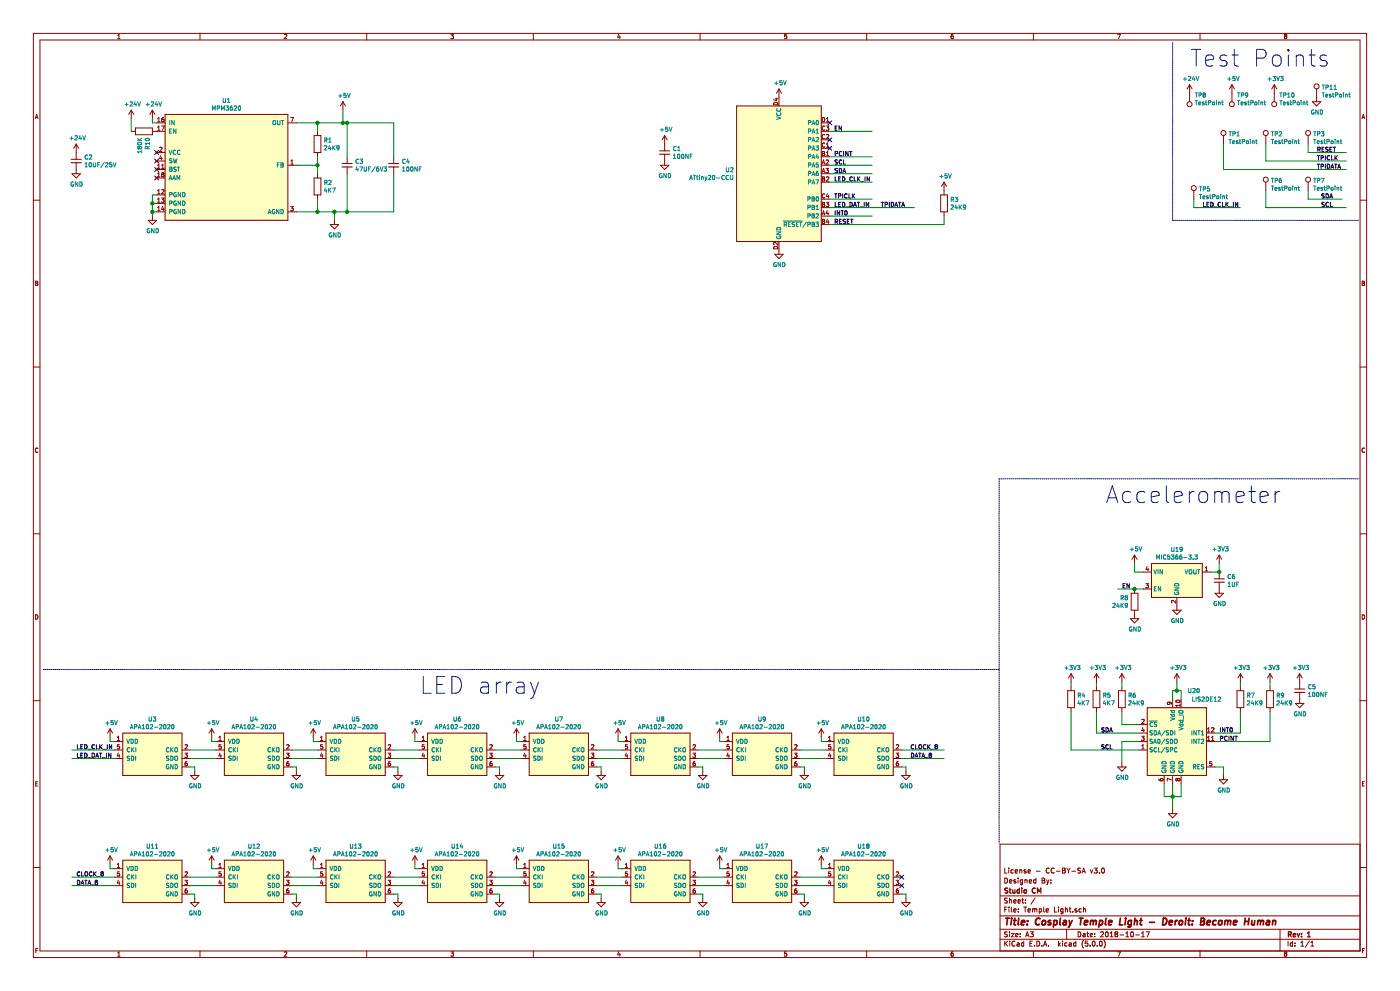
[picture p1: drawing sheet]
EESchema Schematic File Version 4
LIBS:Temple Light-cache
EELAYER 26 0
EELAYER END
$Descr A3 16535 11693
encoding utf-8
Sheet 1 1
Title "Cosplay Temple Light - Deroit: Become Human"
Date "2018-10-17"
Rev "1"
Comp "Studio CM"
Comment1 "Designed By:"
Comment2 "License - CC-BY-SA v3.0"
Comment3 ""
Comment4 ""
$EndDescr
$Comp
L LED-Custom:APA102-2020 U3
U 1 1
P 1150 8600
F 0 "U3" H 1800 8715 50  0000 C CNN
F 1 "APA102-2020" H 1800 8624 50  0000 C CNN
F 2 "APA102:APA102-2020" H 1500 8600 50  0001 C CNN
F 3 "" H 1500 8600 50  0001 C CNN
	1    1150 8600
	1    0    0    -1  
$EndComp
$Comp
L LED-Custom:APA102-2020 U4
U 1 1
P 2350 8600
F 0 "U4" H 3000 8715 50  0000 C CNN
F 1 "APA102-2020" H 3000 8624 50  0000 C CNN
F 2 "APA102:APA102-2020" H 2700 8600 50  0001 C CNN
F 3 "" H 2700 8600 50  0001 C CNN
	1    2350 8600
	1    0    0    -1  
$EndComp
$Comp
L LED-Custom:APA102-2020 U5
U 1 1
P 3550 8600
F 0 "U5" H 4200 8715 50  0000 C CNN
F 1 "APA102-2020" H 4200 8624 50  0000 C CNN
F 2 "APA102:APA102-2020" H 3900 8600 50  0001 C CNN
F 3 "" H 3900 8600 50  0001 C CNN
	1    3550 8600
	1    0    0    -1  
$EndComp
$Comp
L LED-Custom:APA102-2020 U6
U 1 1
P 4750 8600
F 0 "U6" H 5400 8715 50  0000 C CNN
F 1 "APA102-2020" H 5400 8624 50  0000 C CNN
F 2 "APA102:APA102-2020" H 5100 8600 50  0001 C CNN
F 3 "" H 5100 8600 50  0001 C CNN
	1    4750 8600
	1    0    0    -1  
$EndComp
$Comp
L LED-Custom:APA102-2020 U7
U 1 1
P 5950 8600
F 0 "U7" H 6600 8715 50  0000 C CNN
F 1 "APA102-2020" H 6600 8624 50  0000 C CNN
F 2 "APA102:APA102-2020" H 6300 8600 50  0001 C CNN
F 3 "" H 6300 8600 50  0001 C CNN
	1    5950 8600
	1    0    0    -1  
$EndComp
$Comp
L LED-Custom:APA102-2020 U8
U 1 1
P 7150 8600
F 0 "U8" H 7800 8715 50  0000 C CNN
F 1 "APA102-2020" H 7800 8624 50  0000 C CNN
F 2 "APA102:APA102-2020" H 7500 8600 50  0001 C CNN
F 3 "" H 7500 8600 50  0001 C CNN
	1    7150 8600
	1    0    0    -1  
$EndComp
$Comp
L LED-Custom:APA102-2020 U9
U 1 1
P 8350 8600
F 0 "U9" H 9000 8715 50  0000 C CNN
F 1 "APA102-2020" H 9000 8624 50  0000 C CNN
F 2 "APA102:APA102-2020" H 8700 8600 50  0001 C CNN
F 3 "" H 8700 8600 50  0001 C CNN
	1    8350 8600
	1    0    0    -1  
$EndComp
$Comp
L LED-Custom:APA102-2020 U10
U 1 1
P 9550 8600
F 0 "U10" H 10200 8715 50  0000 C CNN
F 1 "APA102-2020" H 10200 8624 50  0000 C CNN
F 2 "APA102:APA102-2020" H 9900 8600 50  0001 C CNN
F 3 "" H 9900 8600 50  0001 C CNN
	1    9550 8600
	1    0    0    -1  
$EndComp
$Comp
L LED-Custom:APA102-2020 U11
U 1 1
P 1150 10100
F 0 "U11" H 1800 10215 50  0000 C CNN
F 1 "APA102-2020" H 1800 10124 50  0000 C CNN
F 2 "APA102:APA102-2020" H 1500 10100 50  0001 C CNN
F 3 "" H 1500 10100 50  0001 C CNN
	1    1150 10100
	1    0    0    -1  
$EndComp
$Comp
L LED-Custom:APA102-2020 U12
U 1 1
P 2350 10100
F 0 "U12" H 3000 10215 50  0000 C CNN
F 1 "APA102-2020" H 3000 10124 50  0000 C CNN
F 2 "APA102:APA102-2020" H 2700 10100 50  0001 C CNN
F 3 "" H 2700 10100 50  0001 C CNN
	1    2350 10100
	1    0    0    -1  
$EndComp
$Comp
L LED-Custom:APA102-2020 U13
U 1 1
P 3550 10100
F 0 "U13" H 4200 10215 50  0000 C CNN
F 1 "APA102-2020" H 4200 10124 50  0000 C CNN
F 2 "APA102:APA102-2020" H 3900 10100 50  0001 C CNN
F 3 "" H 3900 10100 50  0001 C CNN
	1    3550 10100
	1    0    0    -1  
$EndComp
$Comp
L LED-Custom:APA102-2020 U14
U 1 1
P 4750 10100
F 0 "U14" H 5400 10215 50  0000 C CNN
F 1 "APA102-2020" H 5400 10124 50  0000 C CNN
F 2 "APA102:APA102-2020" H 5100 10100 50  0001 C CNN
F 3 "" H 5100 10100 50  0001 C CNN
	1    4750 10100
	1    0    0    -1  
$EndComp
$Comp
L LED-Custom:APA102-2020 U15
U 1 1
P 5950 10100
F 0 "U15" H 6600 10215 50  0000 C CNN
F 1 "APA102-2020" H 6600 10124 50  0000 C CNN
F 2 "APA102:APA102-2020" H 6300 10100 50  0001 C CNN
F 3 "" H 6300 10100 50  0001 C CNN
	1    5950 10100
	1    0    0    -1  
$EndComp
$Comp
L LED-Custom:APA102-2020 U16
U 1 1
P 7150 10100
F 0 "U16" H 7800 10215 50  0000 C CNN
F 1 "APA102-2020" H 7800 10124 50  0000 C CNN
F 2 "APA102:APA102-2020" H 7500 10100 50  0001 C CNN
F 3 "" H 7500 10100 50  0001 C CNN
	1    7150 10100
	1    0    0    -1  
$EndComp
$Comp
L LED-Custom:APA102-2020 U17
U 1 1
P 8350 10100
F 0 "U17" H 9000 10215 50  0000 C CNN
F 1 "APA102-2020" H 9000 10124 50  0000 C CNN
F 2 "APA102:APA102-2020" H 8700 10100 50  0001 C CNN
F 3 "" H 8700 10100 50  0001 C CNN
	1    8350 10100
	1    0    0    -1  
$EndComp
$Comp
L LED-Custom:APA102-2020 U18
U 1 1
P 9550 10100
F 0 "U18" H 10200 10215 50  0000 C CNN
F 1 "APA102-2020" H 10200 10124 50  0000 C CNN
F 2 "APA102:APA102-2020" H 9900 10100 50  0001 C CNN
F 3 "" H 9900 10100 50  0001 C CNN
	1    9550 10100
	1    0    0    -1  
$EndComp
$Comp
L Device:C_Small C4
U 1 1
P 4650 1950
F 0 "C4" H 4742 1996 50  0000 L CNN
F 1 "100NF" H 4742 1905 50  0000 L CNN
F 2 "Capacitor_SMD:C_0201_0603Metric" H 4650 1950 50  0001 C CNN
F 3 "~" H 4650 1950 50  0001 C CNN
	1    4650 1950
	1    0    0    -1  
$EndComp
$Comp
L Device:C_Small C2
U 1 1
P 900 1900
F 0 "C2" H 992 1946 50  0000 L CNN
F 1 "10UF/25V" H 992 1855 50  0000 L CNN
F 2 "Capacitor_SMD:C_0805_2012Metric" H 900 1900 50  0001 C CNN
F 3 "~" H 900 1900 50  0001 C CNN
	1    900  1900
	1    0    0    -1  
$EndComp
$Comp
L Device:C_Small C3
U 1 1
P 4100 1950
F 0 "C3" H 4192 1996 50  0000 L CNN
F 1 "47UF/6V3" H 4192 1905 50  0000 L CNN
F 2 "Capacitor_SMD:C_0805_2012Metric" H 4100 1950 50  0001 C CNN
F 3 "~" H 4100 1950 50  0001 C CNN
	1    4100 1950
	1    0    0    -1  
$EndComp
$Comp
L Device:C_Small C1
U 1 1
P 7850 1800
F 0 "C1" H 7942 1846 50  0000 L CNN
F 1 "100NF" H 7942 1755 50  0000 L CNN
F 2 "Capacitor_SMD:C_0201_0603Metric" H 7850 1800 50  0001 C CNN
F 3 "~" H 7850 1800 50  0001 C CNN
	1    7850 1800
	1    0    0    -1  
$EndComp
$Comp
L power:+5V #PWR02
U 1 1
P 4050 1300
F 0 "#PWR02" H 4050 1150 50  0001 C CNN
F 1 "+5V" H 4065 1473 50  0000 C CNN
F 2 "" H 4050 1300 50  0001 C CNN
F 3 "" H 4050 1300 50  0001 C CNN
	1    4050 1300
	1    0    0    -1  
$EndComp
$Comp
L power:+5V #PWR01
U 1 1
P 9200 1150
F 0 "#PWR01" H 9200 1000 50  0001 C CNN
F 1 "+5V" H 9215 1323 50  0000 C CNN
F 2 "" H 9200 1150 50  0001 C CNN
F 3 "" H 9200 1150 50  0001 C CNN
	1    9200 1150
	1    0    0    -1  
$EndComp
$Comp
L power:+5V #PWR010
U 1 1
P 1300 8700
F 0 "#PWR010" H 1300 8550 50  0001 C CNN
F 1 "+5V" H 1315 8873 50  0000 C CNN
F 2 "" H 1300 8700 50  0001 C CNN
F 3 "" H 1300 8700 50  0001 C CNN
	1    1300 8700
	1    0    0    -1  
$EndComp
$Comp
L power:+5V #PWR011
U 1 1
P 2500 8700
F 0 "#PWR011" H 2500 8550 50  0001 C CNN
F 1 "+5V" H 2515 8873 50  0000 C CNN
F 2 "" H 2500 8700 50  0001 C CNN
F 3 "" H 2500 8700 50  0001 C CNN
	1    2500 8700
	1    0    0    -1  
$EndComp
$Comp
L power:+5V #PWR012
U 1 1
P 3700 8700
F 0 "#PWR012" H 3700 8550 50  0001 C CNN
F 1 "+5V" H 3715 8873 50  0000 C CNN
F 2 "" H 3700 8700 50  0001 C CNN
F 3 "" H 3700 8700 50  0001 C CNN
	1    3700 8700
	1    0    0    -1  
$EndComp
$Comp
L power:+5V #PWR013
U 1 1
P 4900 8700
F 0 "#PWR013" H 4900 8550 50  0001 C CNN
F 1 "+5V" H 4915 8873 50  0000 C CNN
F 2 "" H 4900 8700 50  0001 C CNN
F 3 "" H 4900 8700 50  0001 C CNN
	1    4900 8700
	1    0    0    -1  
$EndComp
$Comp
L power:+5V #PWR014
U 1 1
P 6100 8700
F 0 "#PWR014" H 6100 8550 50  0001 C CNN
F 1 "+5V" H 6115 8873 50  0000 C CNN
F 2 "" H 6100 8700 50  0001 C CNN
F 3 "" H 6100 8700 50  0001 C CNN
	1    6100 8700
	1    0    0    -1  
$EndComp
$Comp
L power:+5V #PWR015
U 1 1
P 7300 8700
F 0 "#PWR015" H 7300 8550 50  0001 C CNN
F 1 "+5V" H 7315 8873 50  0000 C CNN
F 2 "" H 7300 8700 50  0001 C CNN
F 3 "" H 7300 8700 50  0001 C CNN
	1    7300 8700
	1    0    0    -1  
$EndComp
$Comp
L power:+5V #PWR026
U 1 1
P 1300 10200
F 0 "#PWR026" H 1300 10050 50  0001 C CNN
F 1 "+5V" H 1315 10373 50  0000 C CNN
F 2 "" H 1300 10200 50  0001 C CNN
F 3 "" H 1300 10200 50  0001 C CNN
	1    1300 10200
	1    0    0    -1  
$EndComp
$Comp
L power:+5V #PWR027
U 1 1
P 2500 10200
F 0 "#PWR027" H 2500 10050 50  0001 C CNN
F 1 "+5V" H 2515 10373 50  0000 C CNN
F 2 "" H 2500 10200 50  0001 C CNN
F 3 "" H 2500 10200 50  0001 C CNN
	1    2500 10200
	1    0    0    -1  
$EndComp
$Comp
L power:+5V #PWR028
U 1 1
P 3700 10200
F 0 "#PWR028" H 3700 10050 50  0001 C CNN
F 1 "+5V" H 3715 10373 50  0000 C CNN
F 2 "" H 3700 10200 50  0001 C CNN
F 3 "" H 3700 10200 50  0001 C CNN
	1    3700 10200
	1    0    0    -1  
$EndComp
$Comp
L power:+5V #PWR029
U 1 1
P 4900 10200
F 0 "#PWR029" H 4900 10050 50  0001 C CNN
F 1 "+5V" H 4915 10373 50  0000 C CNN
F 2 "" H 4900 10200 50  0001 C CNN
F 3 "" H 4900 10200 50  0001 C CNN
	1    4900 10200
	1    0    0    -1  
$EndComp
$Comp
L power:+5V #PWR030
U 1 1
P 6100 10200
F 0 "#PWR030" H 6100 10050 50  0001 C CNN
F 1 "+5V" H 6115 10373 50  0000 C CNN
F 2 "" H 6100 10200 50  0001 C CNN
F 3 "" H 6100 10200 50  0001 C CNN
	1    6100 10200
	1    0    0    -1  
$EndComp
$Comp
L power:+5V #PWR031
U 1 1
P 7300 10200
F 0 "#PWR031" H 7300 10050 50  0001 C CNN
F 1 "+5V" H 7315 10373 50  0000 C CNN
F 2 "" H 7300 10200 50  0001 C CNN
F 3 "" H 7300 10200 50  0001 C CNN
	1    7300 10200
	1    0    0    -1  
$EndComp
$Comp
L power:+5V #PWR032
U 1 1
P 8500 10200
F 0 "#PWR032" H 8500 10050 50  0001 C CNN
F 1 "+5V" H 8515 10373 50  0000 C CNN
F 2 "" H 8500 10200 50  0001 C CNN
F 3 "" H 8500 10200 50  0001 C CNN
	1    8500 10200
	1    0    0    -1  
$EndComp
$Comp
L power:+5V #PWR016
U 1 1
P 8500 8700
F 0 "#PWR016" H 8500 8550 50  0001 C CNN
F 1 "+5V" H 8515 8873 50  0000 C CNN
F 2 "" H 8500 8700 50  0001 C CNN
F 3 "" H 8500 8700 50  0001 C CNN
	1    8500 8700
	1    0    0    -1  
$EndComp
$Comp
L power:+5V #PWR017
U 1 1
P 9700 8700
F 0 "#PWR017" H 9700 8550 50  0001 C CNN
F 1 "+5V" H 9715 8873 50  0000 C CNN
F 2 "" H 9700 8700 50  0001 C CNN
F 3 "" H 9700 8700 50  0001 C CNN
	1    9700 8700
	1    0    0    -1  
$EndComp
$Comp
L power:+5V #PWR033
U 1 1
P 9700 10200
F 0 "#PWR033" H 9700 10050 50  0001 C CNN
F 1 "+5V" H 9715 10373 50  0000 C CNN
F 2 "" H 9700 10200 50  0001 C CNN
F 3 "" H 9700 10200 50  0001 C CNN
	1    9700 10200
	1    0    0    -1  
$EndComp
$Comp
L power:GND #PWR041
U 1 1
P 10700 10600
F 0 "#PWR041" H 10700 10350 50  0001 C CNN
F 1 "GND" H 10705 10427 50  0000 C CNN
F 2 "" H 10700 10600 50  0001 C CNN
F 3 "" H 10700 10600 50  0001 C CNN
	1    10700 10600
	1    0    0    -1  
$EndComp
$Comp
L power:GND #PWR040
U 1 1
P 9500 10600
F 0 "#PWR040" H 9500 10350 50  0001 C CNN
F 1 "GND" H 9505 10427 50  0000 C CNN
F 2 "" H 9500 10600 50  0001 C CNN
F 3 "" H 9500 10600 50  0001 C CNN
	1    9500 10600
	1    0    0    -1  
$EndComp
$Comp
L power:GND #PWR039
U 1 1
P 8300 10600
F 0 "#PWR039" H 8300 10350 50  0001 C CNN
F 1 "GND" H 8305 10427 50  0000 C CNN
F 2 "" H 8300 10600 50  0001 C CNN
F 3 "" H 8300 10600 50  0001 C CNN
	1    8300 10600
	1    0    0    -1  
$EndComp
$Comp
L power:GND #PWR038
U 1 1
P 7100 10600
F 0 "#PWR038" H 7100 10350 50  0001 C CNN
F 1 "GND" H 7105 10427 50  0000 C CNN
F 2 "" H 7100 10600 50  0001 C CNN
F 3 "" H 7100 10600 50  0001 C CNN
	1    7100 10600
	1    0    0    -1  
$EndComp
$Comp
L power:GND #PWR022
U 1 1
P 7100 9100
F 0 "#PWR022" H 7100 8850 50  0001 C CNN
F 1 "GND" H 7105 8927 50  0000 C CNN
F 2 "" H 7100 9100 50  0001 C CNN
F 3 "" H 7100 9100 50  0001 C CNN
	1    7100 9100
	1    0    0    -1  
$EndComp
$Comp
L power:GND #PWR023
U 1 1
P 8300 9100
F 0 "#PWR023" H 8300 8850 50  0001 C CNN
F 1 "GND" H 8305 8927 50  0000 C CNN
F 2 "" H 8300 9100 50  0001 C CNN
F 3 "" H 8300 9100 50  0001 C CNN
	1    8300 9100
	1    0    0    -1  
$EndComp
$Comp
L power:GND #PWR024
U 1 1
P 9500 9100
F 0 "#PWR024" H 9500 8850 50  0001 C CNN
F 1 "GND" H 9505 8927 50  0000 C CNN
F 2 "" H 9500 9100 50  0001 C CNN
F 3 "" H 9500 9100 50  0001 C CNN
	1    9500 9100
	1    0    0    -1  
$EndComp
$Comp
L power:GND #PWR025
U 1 1
P 10700 9100
F 0 "#PWR025" H 10700 8850 50  0001 C CNN
F 1 "GND" H 10705 8927 50  0000 C CNN
F 2 "" H 10700 9100 50  0001 C CNN
F 3 "" H 10700 9100 50  0001 C CNN
	1    10700 9100
	1    0    0    -1  
$EndComp
$Comp
L power:GND #PWR037
U 1 1
P 5900 10600
F 0 "#PWR037" H 5900 10350 50  0001 C CNN
F 1 "GND" H 5905 10427 50  0000 C CNN
F 2 "" H 5900 10600 50  0001 C CNN
F 3 "" H 5900 10600 50  0001 C CNN
	1    5900 10600
	1    0    0    -1  
$EndComp
$Comp
L power:GND #PWR036
U 1 1
P 4700 10600
F 0 "#PWR036" H 4700 10350 50  0001 C CNN
F 1 "GND" H 4705 10427 50  0000 C CNN
F 2 "" H 4700 10600 50  0001 C CNN
F 3 "" H 4700 10600 50  0001 C CNN
	1    4700 10600
	1    0    0    -1  
$EndComp
$Comp
L power:GND #PWR035
U 1 1
P 3500 10600
F 0 "#PWR035" H 3500 10350 50  0001 C CNN
F 1 "GND" H 3505 10427 50  0000 C CNN
F 2 "" H 3500 10600 50  0001 C CNN
F 3 "" H 3500 10600 50  0001 C CNN
	1    3500 10600
	1    0    0    -1  
$EndComp
$Comp
L power:GND #PWR034
U 1 1
P 2300 10600
F 0 "#PWR034" H 2300 10350 50  0001 C CNN
F 1 "GND" H 2305 10427 50  0000 C CNN
F 2 "" H 2300 10600 50  0001 C CNN
F 3 "" H 2300 10600 50  0001 C CNN
	1    2300 10600
	1    0    0    -1  
$EndComp
$Comp
L power:GND #PWR018
U 1 1
P 2300 9100
F 0 "#PWR018" H 2300 8850 50  0001 C CNN
F 1 "GND" H 2305 8927 50  0000 C CNN
F 2 "" H 2300 9100 50  0001 C CNN
F 3 "" H 2300 9100 50  0001 C CNN
	1    2300 9100
	1    0    0    -1  
$EndComp
$Comp
L power:GND #PWR019
U 1 1
P 3500 9100
F 0 "#PWR019" H 3500 8850 50  0001 C CNN
F 1 "GND" H 3505 8927 50  0000 C CNN
F 2 "" H 3500 9100 50  0001 C CNN
F 3 "" H 3500 9100 50  0001 C CNN
	1    3500 9100
	1    0    0    -1  
$EndComp
$Comp
L power:GND #PWR020
U 1 1
P 4700 9100
F 0 "#PWR020" H 4700 8850 50  0001 C CNN
F 1 "GND" H 4705 8927 50  0000 C CNN
F 2 "" H 4700 9100 50  0001 C CNN
F 3 "" H 4700 9100 50  0001 C CNN
	1    4700 9100
	1    0    0    -1  
$EndComp
$Comp
L power:GND #PWR021
U 1 1
P 5900 9100
F 0 "#PWR021" H 5900 8850 50  0001 C CNN
F 1 "GND" H 5905 8927 50  0000 C CNN
F 2 "" H 5900 9100 50  0001 C CNN
F 3 "" H 5900 9100 50  0001 C CNN
	1    5900 9100
	1    0    0    -1  
$EndComp
$Comp
L power:GND #PWR08
U 1 1
P 1800 2550
F 0 "#PWR08" H 1800 2300 50  0001 C CNN
F 1 "GND" H 1805 2377 50  0000 C CNN
F 2 "" H 1800 2550 50  0001 C CNN
F 3 "" H 1800 2550 50  0001 C CNN
	1    1800 2550
	1    0    0    -1  
$EndComp
$Comp
L power:GND #PWR09
U 1 1
P 9200 2950
F 0 "#PWR09" H 9200 2700 50  0001 C CNN
F 1 "GND" H 9205 2777 50  0000 C CNN
F 2 "" H 9200 2950 50  0001 C CNN
F 3 "" H 9200 2950 50  0001 C CNN
	1    9200 2950
	1    0    0    -1  
$EndComp
$Comp
L power:GND #PWR06
U 1 1
P 7850 1900
F 0 "#PWR06" H 7850 1650 50  0001 C CNN
F 1 "GND" H 7855 1727 50  0000 C CNN
F 2 "" H 7850 1900 50  0001 C CNN
F 3 "" H 7850 1900 50  0001 C CNN
	1    7850 1900
	1    0    0    -1  
$EndComp
$Comp
L power:+5V #PWR04
U 1 1
P 7850 1700
F 0 "#PWR04" H 7850 1550 50  0001 C CNN
F 1 "+5V" H 7865 1873 50  0000 C CNN
F 2 "" H 7850 1700 50  0001 C CNN
F 3 "" H 7850 1700 50  0001 C CNN
	1    7850 1700
	1    0    0    -1  
$EndComp
$Comp
L power:GND #PWR07
U 1 1
P 900 2000
F 0 "#PWR07" H 900 1750 50  0001 C CNN
F 1 "GND" H 905 1827 50  0000 C CNN
F 2 "" H 900 2000 50  0001 C CNN
F 3 "" H 900 2000 50  0001 C CNN
	1    900  2000
	1    0    0    -1  
$EndComp
$Comp
L power:+24V #PWR03
U 1 1
P 1800 1400
F 0 "#PWR03" H 1800 1250 50  0001 C CNN
F 1 "+24V" H 1815 1573 50  0000 C CNN
F 2 "" H 1800 1400 50  0001 C CNN
F 3 "" H 1800 1400 50  0001 C CNN
	1    1800 1400
	1    0    0    -1  
$EndComp
$Comp
L power:+24V #PWR05
U 1 1
P 900 1800
F 0 "#PWR05" H 900 1650 50  0001 C CNN
F 1 "+24V" H 915 1973 50  0000 C CNN
F 2 "" H 900 1800 50  0001 C CNN
F 3 "" H 900 1800 50  0001 C CNN
	1    900  1800
	1    0    0    -1  
$EndComp
$Comp
L Device:R R1
U 1 1
P 3750 1700
F 0 "R1" H 3820 1746 50  0000 L CNN
F 1 "24K9" H 3820 1655 50  0000 L CNN
F 2 "Resistor_SMD:R_0201_0603Metric" V 3680 1700 50  0001 C CNN
F 3 "~" H 3750 1700 50  0001 C CNN
	1    3750 1700
	1    0    0    -1  
$EndComp
$Comp
L Device:R R2
U 1 1
P 3750 2200
F 0 "R2" H 3820 2246 50  0000 L CNN
F 1 "4K7" H 3820 2155 50  0000 L CNN
F 2 "Resistor_SMD:R_0201_0603Metric" V 3680 2200 50  0001 C CNN
F 3 "~" H 3750 2200 50  0001 C CNN
	1    3750 2200
	1    0    0    -1  
$EndComp
Wire Wire Line
	3750 1550 3750 1450
Wire Wire Line
	3750 1450 3500 1450
Wire Wire Line
	3500 1950 3750 1950
Wire Wire Line
	3750 1950 3750 1850
Wire Wire Line
	3750 1950 3750 2050
Connection ~ 3750 1950
Wire Wire Line
	3750 2350 3750 2500
Wire Wire Line
	3750 2500 3500 2500
Wire Wire Line
	1800 2300 1800 2400
Wire Wire Line
	1850 2300 1800 2300
Wire Wire Line
	1850 2400 1800 2400
Connection ~ 1800 2400
Wire Wire Line
	1800 2400 1800 2500
Wire Wire Line
	1850 2500 1800 2500
Connection ~ 1800 2500
Wire Wire Line
	1800 2500 1800 2550
Wire Wire Line
	1800 1400 1800 1450
Wire Wire Line
	1800 1450 1850 1450
Wire Wire Line
	1350 8750 1300 8750
Wire Wire Line
	1300 8750 1300 8700
Wire Wire Line
	2250 8850 2550 8850
Wire Wire Line
	2250 8950 2550 8950
Wire Wire Line
	2250 9050 2300 9050
Wire Wire Line
	2300 9050 2300 9100
Wire Wire Line
	2550 8750 2500 8750
Wire Wire Line
	2500 8750 2500 8700
Wire Wire Line
	3450 8850 3750 8850
Wire Wire Line
	3450 8950 3750 8950
Wire Wire Line
	4650 8850 4950 8850
Wire Wire Line
	4650 8950 4950 8950
Wire Wire Line
	4650 9050 4700 9050
Wire Wire Line
	4700 9050 4700 9100
Wire Wire Line
	3700 8700 3700 8750
Wire Wire Line
	3700 8750 3750 8750
Wire Wire Line
	4900 8700 4900 8750
Wire Wire Line
	4900 8750 4950 8750
Wire Wire Line
	6100 8700 6100 8750
Wire Wire Line
	6100 8750 6150 8750
Wire Wire Line
	5850 9050 5900 9050
Wire Wire Line
	5900 9050 5900 9100
Wire Wire Line
	5850 8950 6150 8950
Wire Wire Line
	5850 8850 6150 8850
Wire Wire Line
	8250 8850 8550 8850
Wire Wire Line
	8250 8950 8550 8950
Wire Wire Line
	8250 9050 8300 9050
Wire Wire Line
	8300 9050 8300 9100
Wire Wire Line
	8500 8700 8500 8750
Wire Wire Line
	8500 8750 8550 8750
Wire Wire Line
	9450 8850 9750 8850
Wire Wire Line
	9450 8950 9750 8950
Wire Wire Line
	9450 9050 9500 9050
Wire Wire Line
	9500 9050 9500 9100
Wire Wire Line
	9700 8700 9700 8750
Wire Wire Line
	9700 8750 9750 8750
Wire Wire Line
	1300 10200 1300 10250
Wire Wire Line
	1300 10250 1350 10250
Wire Wire Line
	2250 10350 2550 10350
Wire Wire Line
	2250 10450 2550 10450
Wire Wire Line
	2250 10550 2300 10550
Wire Wire Line
	2300 10550 2300 10600
Wire Wire Line
	2500 10200 2500 10250
Wire Wire Line
	2500 10250 2550 10250
Wire Wire Line
	3450 10350 3750 10350
Wire Wire Line
	3450 10450 3750 10450
Wire Wire Line
	3450 10550 3500 10550
Wire Wire Line
	3500 10550 3500 10600
Wire Wire Line
	3700 10200 3700 10250
Wire Wire Line
	3700 10250 3750 10250
Wire Wire Line
	4650 10350 4950 10350
Wire Wire Line
	4650 10450 4950 10450
Wire Wire Line
	4650 10550 4700 10550
Wire Wire Line
	4700 10550 4700 10600
Wire Wire Line
	4900 10250 4950 10250
Wire Wire Line
	4900 10200 4900 10250
Wire Wire Line
	6100 10200 6100 10250
Wire Wire Line
	6100 10250 6150 10250
Wire Wire Line
	5850 10350 6150 10350
Wire Wire Line
	5850 10450 6150 10450
Wire Wire Line
	5850 10550 5900 10550
Wire Wire Line
	5900 10550 5900 10600
Wire Wire Line
	7050 10550 7100 10550
Wire Wire Line
	7100 10550 7100 10600
Wire Wire Line
	8250 10550 8300 10550
Wire Wire Line
	8300 10550 8300 10600
Wire Wire Line
	9450 10550 9500 10550
Wire Wire Line
	9500 10550 9500 10600
Wire Wire Line
	10650 10550 10700 10550
Wire Wire Line
	10700 10550 10700 10600
Wire Wire Line
	9750 10250 9700 10250
Wire Wire Line
	9700 10250 9700 10200
Wire Wire Line
	8550 10250 8500 10250
Wire Wire Line
	8500 10250 8500 10200
Wire Wire Line
	7350 10250 7300 10250
Wire Wire Line
	7300 10250 7300 10200
Wire Wire Line
	7050 10350 7350 10350
Wire Wire Line
	7050 10450 7350 10450
Wire Wire Line
	8250 10450 8550 10450
Wire Wire Line
	8250 10350 8550 10350
Wire Wire Line
	9450 10350 9750 10350
Wire Wire Line
	9450 10450 9750 10450
NoConn ~ 10650 10350
NoConn ~ 10650 10450
NoConn ~ 1850 1800
NoConn ~ 1850 1900
NoConn ~ 1850 2000
NoConn ~ 1850 2100
Text Label 10750 8850 0    50   ~ 0
CLOCK_8
Text Label 10750 8950 0    50   ~ 0
DATA_8
Text Label 900  10350 0    50   ~ 0
CLOCK_8
Text Label 900  10450 0    50   ~ 0
DATA_8
Wire Wire Line
	850  10350 1350 10350
Wire Wire Line
	850  10450 1350 10450
Wire Wire Line
	10650 8850 11150 8850
Wire Wire Line
	10650 8950 11150 8950
Wire Wire Line
	10650 9050 10700 9050
Wire Wire Line
	10700 9050 10700 9100
Wire Wire Line
	7050 9050 7100 9050
Wire Wire Line
	7100 9050 7100 9100
Wire Wire Line
	7050 8850 7350 8850
Wire Wire Line
	7050 8950 7350 8950
Wire Wire Line
	7300 8700 7300 8750
Wire Wire Line
	7300 8750 7350 8750
$Comp
L MCU_Microchip_ATtiny:ATtiny20-CCU U2
U 1 1
P 9200 2050
F 0 "U2" H 8670 2096 50  0000 R CNN
F 1 "ATtiny20-CCU" H 8670 2005 50  0000 R CNN
F 2 "Package_BGA:UFBGA-15_3.0x3.0mm_Layout4x4_P0.65mm" H 9200 2050 50  0001 C CIN
F 3 "http://ww1.microchip.com/downloads/en/DeviceDoc/atmel-8235-8-bit-avr-microcontroller-attiny20_datasheet.pdf" H 9200 2050 50  0001 C CNN
	1    9200 2050
	1    0    0    -1  
$EndComp
Wire Wire Line
	3750 2500 3950 2500
Wire Wire Line
	4100 2500 4100 2050
Connection ~ 3750 2500
Wire Wire Line
	4650 2050 4650 2500
Wire Wire Line
	4650 2500 4100 2500
Connection ~ 4100 2500
Wire Wire Line
	4650 1850 4650 1450
Wire Wire Line
	4650 1450 4100 1450
Connection ~ 3750 1450
Wire Wire Line
	4100 1850 4100 1450
Connection ~ 4100 1450
Wire Wire Line
	4100 1450 4050 1450
Wire Wire Line
	4050 1300 4050 1450
Connection ~ 4050 1450
Wire Wire Line
	4050 1450 3750 1450
Wire Wire Line
	3950 2500 3950 2600
Connection ~ 3950 2500
Wire Wire Line
	3950 2500 4100 2500
$Comp
L power:GND #PWR0101
U 1 1
P 3950 2600
F 0 "#PWR0101" H 3950 2350 50  0001 C CNN
F 1 "GND" H 3955 2427 50  0000 C CNN
F 2 "" H 3950 2600 50  0001 C CNN
F 3 "" H 3950 2600 50  0001 C CNN
	1    3950 2600
	1    0    0    -1  
$EndComp
Text Label 900  8850 0    50   ~ 0
LED_CLK_IN
Text Label 900  8950 0    50   ~ 0
LED_DAT_IN
Wire Wire Line
	850  8850 1350 8850
Wire Wire Line
	850  8950 1350 8950
Text Label 9850 2150 0    50   ~ 0
LED_CLK_IN
Text Label 9850 2450 0    50   ~ 0
LED_DAT_IN
Wire Wire Line
	9800 2150 10300 2150
$Comp
L Device:R R3
U 1 1
P 11150 2400
F 0 "R3" H 11220 2446 50  0000 L CNN
F 1 "24K9" H 11220 2355 50  0000 L CNN
F 2 "Resistor_SMD:R_0201_0603Metric" V 11080 2400 50  0001 C CNN
F 3 "~" H 11150 2400 50  0001 C CNN
	1    11150 2400
	1    0    0    -1  
$EndComp
Wire Wire Line
	3450 9050 3500 9050
Wire Wire Line
	3500 9050 3500 9100
$Comp
L Connector:TestPoint TP6
U 1 1
P 14950 2250
F 0 "TP6" H 15008 2370 50  0000 L CNN
F 1 "TestPoint" H 15008 2279 50  0000 L CNN
F 2 "TestPoint:TestPoint_Pad_D1.0mm" H 15150 2250 50  0001 C CNN
F 3 "~" H 15150 2250 50  0001 C CNN
	1    14950 2250
	1    0    0    -1  
$EndComp
$Comp
L Connector:TestPoint TP7
U 1 1
P 15450 2250
F 0 "TP7" H 15508 2370 50  0000 L CNN
F 1 "TestPoint" H 15508 2279 50  0000 L CNN
F 2 "TestPoint:TestPoint_Pad_D1.0mm" H 15650 2250 50  0001 C CNN
F 3 "~" H 15650 2250 50  0001 C CNN
	1    15450 2250
	1    0    0    -1  
$EndComp
$Comp
L Connector:TestPoint TP11
U 1 1
P 15550 1150
F 0 "TP11" H 15608 1270 50  0000 L CNN
F 1 "TestPoint" H 15608 1179 50  0000 L CNN
F 2 "TestPoint:TestPoint_Pad_D1.0mm" H 15750 1150 50  0001 C CNN
F 3 "~" H 15750 1150 50  0001 C CNN
	1    15550 1150
	1    0    0    -1  
$EndComp
$Comp
L Connector:TestPoint TP8
U 1 1
P 14050 1100
F 0 "TP8" H 13992 1127 50  0000 R CNN
F 1 "TestPoint" H 13992 1218 50  0000 R CNN
F 2 "TestPoint:TestPoint_Pad_D1.0mm" H 14250 1100 50  0001 C CNN
F 3 "~" H 14250 1100 50  0001 C CNN
	1    14050 1100
	-1   0    0    1   
$EndComp
$Comp
L power:+24V #PWR0102
U 1 1
P 14050 1100
F 0 "#PWR0102" H 14050 950 50  0001 C CNN
F 1 "+24V" H 14065 1273 50  0000 C CNN
F 2 "" H 14050 1100 50  0001 C CNN
F 3 "" H 14050 1100 50  0001 C CNN
	1    14050 1100
	1    0    0    -1  
$EndComp
$Comp
L power:GND #PWR0103
U 1 1
P 15550 1150
F 0 "#PWR0103" H 15550 900 50  0001 C CNN
F 1 "GND" H 15555 977 50  0000 C CNN
F 2 "" H 15550 1150 50  0001 C CNN
F 3 "" H 15550 1150 50  0001 C CNN
	1    15550 1150
	1    0    0    -1  
$EndComp
$Comp
L power:+5V #PWR0104
U 1 1
P 14550 1100
F 0 "#PWR0104" H 14550 950 50  0001 C CNN
F 1 "+5V" H 14565 1273 50  0000 C CNN
F 2 "" H 14550 1100 50  0001 C CNN
F 3 "" H 14550 1100 50  0001 C CNN
	1    14550 1100
	1    0    0    -1  
$EndComp
$Comp
L Connector:TestPoint TP9
U 1 1
P 14550 1100
F 0 "TP9" H 14492 1127 50  0000 R CNN
F 1 "TestPoint" H 14492 1218 50  0000 R CNN
F 2 "TestPoint:TestPoint_Pad_D1.0mm" H 14750 1100 50  0001 C CNN
F 3 "~" H 14750 1100 50  0001 C CNN
	1    14550 1100
	-1   0    0    1   
$EndComp
$Comp
L power:+5V #PWR042
U 1 1
P 11150 2250
F 0 "#PWR042" H 11150 2100 50  0001 C CNN
F 1 "+5V" H 11165 2423 50  0000 C CNN
F 2 "" H 11150 2250 50  0001 C CNN
F 3 "" H 11150 2250 50  0001 C CNN
	1    11150 2250
	1    0    0    -1  
$EndComp
Wire Wire Line
	9800 2650 11150 2650
Wire Wire Line
	11150 2650 11150 2550
$Comp
L Sensor_Motion:LIS2HH12 U20
U 1 1
P 13850 8750
F 0 "U20" H 14100 9350 50  0000 C CNN
F 1 "LIS2DE12" H 14250 9250 50  0000 C CNN
F 2 "Package_LGA:LGA-12_2x2mm_P0.5mm" H 14000 9300 50  0001 L CNN
F 3 "www.st.com/resource/en/datasheet/lis2hh12.pdf" H 13500 8750 50  0001 C CNN
	1    13850 8750
	1    0    0    -1  
$EndComp
$Comp
L Device:R R6
U 1 1
P 13250 8250
F 0 "R6" H 13320 8296 50  0000 L CNN
F 1 "24K9" H 13320 8205 50  0000 L CNN
F 2 "Resistor_SMD:R_0201_0603Metric" V 13180 8250 50  0001 C CNN
F 3 "~" H 13250 8250 50  0001 C CNN
	1    13250 8250
	1    0    0    -1  
$EndComp
$Comp
L Device:R R5
U 1 1
P 12950 8250
F 0 "R5" H 13020 8296 50  0000 L CNN
F 1 "4K7" H 13020 8205 50  0000 L CNN
F 2 "Resistor_SMD:R_0201_0603Metric" V 12880 8250 50  0001 C CNN
F 3 "~" H 12950 8250 50  0001 C CNN
	1    12950 8250
	1    0    0    -1  
$EndComp
$Comp
L Device:R R4
U 1 1
P 12650 8250
F 0 "R4" H 12720 8296 50  0000 L CNN
F 1 "4K7" H 12720 8205 50  0000 L CNN
F 2 "Resistor_SMD:R_0201_0603Metric" V 12580 8250 50  0001 C CNN
F 3 "~" H 12650 8250 50  0001 C CNN
	1    12650 8250
	1    0    0    -1  
$EndComp
Wire Wire Line
	13450 8550 13250 8550
Wire Wire Line
	13250 8550 13250 8400
Wire Wire Line
	13450 8650 12950 8650
Wire Wire Line
	12950 8650 12950 8400
Wire Wire Line
	13450 8850 12650 8850
Wire Wire Line
	12650 8850 12650 8400
Wire Wire Line
	13450 8750 13250 8750
Wire Wire Line
	13250 8750 13250 9000
Wire Wire Line
	13750 9250 13750 9400
Wire Wire Line
	13950 9250 13950 9400
Wire Wire Line
	13850 9250 13850 9400
Wire Wire Line
	13950 9400 13850 9400
Connection ~ 13850 9400
Wire Wire Line
	13850 9400 13850 9550
Wire Wire Line
	13750 9400 13850 9400
Wire Wire Line
	14350 9050 14450 9050
Wire Wire Line
	14450 9050 14450 9150
Wire Wire Line
	13850 8250 13850 8150
Wire Wire Line
	13950 8250 13950 8150
Wire Wire Line
	13900 8150 13900 8050
Wire Wire Line
	13850 8150 13900 8150
Connection ~ 13900 8150
Wire Wire Line
	13900 8150 13950 8150
$Comp
L power:GND #PWR058
U 1 1
P 13850 9550
F 0 "#PWR058" H 13850 9300 50  0001 C CNN
F 1 "GND" H 13855 9377 50  0000 C CNN
F 2 "" H 13850 9550 50  0001 C CNN
F 3 "" H 13850 9550 50  0001 C CNN
	1    13850 9550
	1    0    0    -1  
$EndComp
$Comp
L power:GND #PWR057
U 1 1
P 14450 9150
F 0 "#PWR057" H 14450 8900 50  0001 C CNN
F 1 "GND" H 14455 8977 50  0000 C CNN
F 2 "" H 14450 9150 50  0001 C CNN
F 3 "" H 14450 9150 50  0001 C CNN
	1    14450 9150
	1    0    0    -1  
$EndComp
$Comp
L power:GND #PWR056
U 1 1
P 13250 9000
F 0 "#PWR056" H 13250 8750 50  0001 C CNN
F 1 "GND" H 13255 8827 50  0000 C CNN
F 2 "" H 13250 9000 50  0001 C CNN
F 3 "" H 13250 9000 50  0001 C CNN
	1    13250 9000
	1    0    0    -1  
$EndComp
Text Label 14400 8650 0    50   ~ 0
INT0
Wire Wire Line
	13250 8100 13250 8050
Wire Wire Line
	12950 8100 12950 8050
Wire Wire Line
	12650 8100 12650 8050
$Comp
L power:+3V3 #PWR048
U 1 1
P 13900 8050
F 0 "#PWR048" H 13900 7900 50  0001 C CNN
F 1 "+3V3" H 13915 8223 50  0000 C CNN
F 2 "" H 13900 8050 50  0001 C CNN
F 3 "" H 13900 8050 50  0001 C CNN
	1    13900 8050
	1    0    0    -1  
$EndComp
$Comp
L power:+3V3 #PWR047
U 1 1
P 13250 8050
F 0 "#PWR047" H 13250 7900 50  0001 C CNN
F 1 "+3V3" H 13265 8223 50  0000 C CNN
F 2 "" H 13250 8050 50  0001 C CNN
F 3 "" H 13250 8050 50  0001 C CNN
	1    13250 8050
	1    0    0    -1  
$EndComp
$Comp
L power:+3V3 #PWR046
U 1 1
P 12950 8050
F 0 "#PWR046" H 12950 7900 50  0001 C CNN
F 1 "+3V3" H 12965 8223 50  0000 C CNN
F 2 "" H 12950 8050 50  0001 C CNN
F 3 "" H 12950 8050 50  0001 C CNN
	1    12950 8050
	1    0    0    -1  
$EndComp
$Comp
L power:+3V3 #PWR045
U 1 1
P 12650 8050
F 0 "#PWR045" H 12650 7900 50  0001 C CNN
F 1 "+3V3" H 12665 8223 50  0000 C CNN
F 2 "" H 12650 8050 50  0001 C CNN
F 3 "" H 12650 8050 50  0001 C CNN
	1    12650 8050
	1    0    0    -1  
$EndComp
Text Label 13000 8650 0    50   ~ 0
SDA
Text Label 13000 8850 0    50   ~ 0
SCL
Text Label 15600 2350 0    50   ~ 0
SDA
Text Label 15600 2450 0    50   ~ 0
SCL
$Comp
L Connector:TestPoint TP5
U 1 1
P 14100 2350
F 0 "TP5" H 14158 2470 50  0000 L CNN
F 1 "TestPoint" H 14158 2379 50  0000 L CNN
F 2 "TestPoint:TestPoint_Pad_D1.0mm" H 14300 2350 50  0001 C CNN
F 3 "~" H 14300 2350 50  0001 C CNN
	1    14100 2350
	1    0    0    -1  
$EndComp
$Comp
L Device:C_Small C5
U 1 1
P 15350 8150
F 0 "C5" H 15442 8196 50  0000 L CNN
F 1 "100NF" H 15442 8105 50  0000 L CNN
F 2 "Capacitor_SMD:C_0201_0603Metric" H 15350 8150 50  0001 C CNN
F 3 "~" H 15350 8150 50  0001 C CNN
	1    15350 8150
	1    0    0    -1  
$EndComp
$Comp
L power:GND #PWR050
U 1 1
P 15350 8250
F 0 "#PWR050" H 15350 8000 50  0001 C CNN
F 1 "GND" H 15355 8077 50  0000 C CNN
F 2 "" H 15350 8250 50  0001 C CNN
F 3 "" H 15350 8250 50  0001 C CNN
	1    15350 8250
	1    0    0    -1  
$EndComp
$Comp
L power:+3V3 #PWR044
U 1 1
P 15350 8050
F 0 "#PWR044" H 15350 7900 50  0001 C CNN
F 1 "+3V3" H 15365 8223 50  0000 C CNN
F 2 "" H 15350 8050 50  0001 C CNN
F 3 "" H 15350 8050 50  0001 C CNN
	1    15350 8050
	1    0    0    -1  
$EndComp
Wire Wire Line
	15850 2350 15450 2350
Wire Wire Line
	15450 2350 15450 2250
Wire Wire Line
	14950 2450 14950 2250
Text Label 14200 2450 0    50   ~ 0
LED_CLK_IN
Wire Wire Line
	14100 2450 14100 2350
Wire Wire Line
	14100 2450 14650 2450
$Comp
L Device:R R7
U 1 1
P 14650 8250
F 0 "R7" H 14720 8296 50  0000 L CNN
F 1 "24K9" H 14720 8205 50  0000 L CNN
F 2 "Resistor_SMD:R_0201_0603Metric" V 14580 8250 50  0001 C CNN
F 3 "~" H 14650 8250 50  0001 C CNN
	1    14650 8250
	1    0    0    -1  
$EndComp
$Comp
L power:+3V3 #PWR049
U 1 1
P 14650 8050
F 0 "#PWR049" H 14650 7900 50  0001 C CNN
F 1 "+3V3" H 14665 8223 50  0000 C CNN
F 2 "" H 14650 8050 50  0001 C CNN
F 3 "" H 14650 8050 50  0001 C CNN
	1    14650 8050
	1    0    0    -1  
$EndComp
Wire Wire Line
	14650 8050 14650 8100
Wire Wire Line
	14350 8650 14650 8650
Wire Wire Line
	14650 8400 14650 8650
$Comp
L power:+3V3 #PWR043
U 1 1
P 15050 1100
F 0 "#PWR043" H 15050 950 50  0001 C CNN
F 1 "+3V3" H 15065 1273 50  0000 C CNN
F 2 "" H 15050 1100 50  0001 C CNN
F 3 "" H 15050 1100 50  0001 C CNN
	1    15050 1100
	1    0    0    -1  
$EndComp
$Comp
L Connector:TestPoint TP10
U 1 1
P 15050 1100
F 0 "TP10" H 14992 1127 50  0000 R CNN
F 1 "TestPoint" H 14992 1218 50  0000 R CNN
F 2 "TestPoint:TestPoint_Pad_D1.0mm" H 15250 1100 50  0001 C CNN
F 3 "~" H 15250 1100 50  0001 C CNN
	1    15050 1100
	-1   0    0    1   
$EndComp
$Comp
L Connector:TestPoint TP1
U 1 1
P 14450 1700
F 0 "TP1" H 14508 1820 50  0000 L CNN
F 1 "TestPoint" H 14508 1729 50  0000 L CNN
F 2 "TestPoint:TestPoint_Pad_D1.0mm" H 14650 1700 50  0001 C CNN
F 3 "~" H 14650 1700 50  0001 C CNN
	1    14450 1700
	1    0    0    -1  
$EndComp
$Comp
L Connector:TestPoint TP2
U 1 1
P 14950 1700
F 0 "TP2" H 15008 1820 50  0000 L CNN
F 1 "TestPoint" H 15008 1729 50  0000 L CNN
F 2 "TestPoint:TestPoint_Pad_D1.0mm" H 15150 1700 50  0001 C CNN
F 3 "~" H 15150 1700 50  0001 C CNN
	1    14950 1700
	1    0    0    -1  
$EndComp
$Comp
L Connector:TestPoint TP3
U 1 1
P 15450 1700
F 0 "TP3" H 15508 1820 50  0000 L CNN
F 1 "TestPoint" H 15508 1729 50  0000 L CNN
F 2 "TestPoint:TestPoint_Pad_D1.0mm" H 15650 1700 50  0001 C CNN
F 3 "~" H 15650 1700 50  0001 C CNN
	1    15450 1700
	1    0    0    -1  
$EndComp
Text Label 9850 2650 0    50   ~ 0
RESET
Text Label 9850 2350 0    50   ~ 0
TPICLK
Text Label 9850 2550 0    50   ~ 0
INT0
Text Label 10400 2450 0    50   ~ 0
TPIDATA
Wire Wire Line
	9800 2450 10800 2450
Wire Wire Line
	9800 2350 10300 2350
Wire Wire Line
	9800 2550 10300 2550
Text Label 15550 1800 0    50   ~ 0
RESET
Text Label 15550 2000 0    50   ~ 0
TPIDATA
Text Label 15550 1900 0    50   ~ 0
TPICLK
Wire Wire Line
	15900 1800 15450 1800
Wire Wire Line
	15450 1800 15450 1700
Wire Wire Line
	15900 1900 14950 1900
Wire Wire Line
	14950 1900 14950 1700
Wire Wire Line
	15900 2000 14450 2000
Wire Wire Line
	14450 2000 14450 1700
$Comp
L Device:R R8
U 1 1
P 13400 7100
F 0 "R8" H 13470 7146 50  0000 L CNN
F 1 "24K9" H 13470 7055 50  0000 L CNN
F 2 "Resistor_SMD:R_0201_0603Metric" V 13330 7100 50  0001 C CNN
F 3 "~" H 13400 7100 50  0001 C CNN
	1    13400 7100
	-1   0    0    -1  
$EndComp
$Comp
L power:+5V #PWR051
U 1 1
P 13400 6650
F 0 "#PWR051" H 13400 6500 50  0001 C CNN
F 1 "+5V" H 13415 6823 50  0000 C CNN
F 2 "" H 13400 6650 50  0001 C CNN
F 3 "" H 13400 6650 50  0001 C CNN
	1    13400 6650
	1    0    0    -1  
$EndComp
$Comp
L power:+3V3 #PWR052
U 1 1
P 14400 6650
F 0 "#PWR052" H 14400 6500 50  0001 C CNN
F 1 "+3V3" H 14415 6823 50  0000 C CNN
F 2 "" H 14400 6650 50  0001 C CNN
F 3 "" H 14400 6650 50  0001 C CNN
	1    14400 6650
	1    0    0    -1  
$EndComp
Wire Wire Line
	14300 6750 14400 6750
Wire Wire Line
	14400 6750 14400 6650
Wire Wire Line
	13500 6750 13400 6750
Wire Wire Line
	13400 6750 13400 6650
Wire Wire Line
	13500 6950 13400 6950
$Comp
L power:GND #PWR054
U 1 1
P 13900 7150
F 0 "#PWR054" H 13900 6900 50  0001 C CNN
F 1 "GND" H 13905 6977 50  0000 C CNN
F 2 "" H 13900 7150 50  0001 C CNN
F 3 "" H 13900 7150 50  0001 C CNN
	1    13900 7150
	1    0    0    -1  
$EndComp
$Comp
L power:GND #PWR055
U 1 1
P 13400 7250
F 0 "#PWR055" H 13400 7000 50  0001 C CNN
F 1 "GND" H 13405 7077 50  0000 C CNN
F 2 "" H 13400 7250 50  0001 C CNN
F 3 "" H 13400 7250 50  0001 C CNN
	1    13400 7250
	1    0    0    -1  
$EndComp
$Comp
L Device:C_Small C6
U 1 1
P 14400 6850
F 0 "C6" H 14492 6896 50  0000 L CNN
F 1 "1UF" H 14492 6805 50  0000 L CNN
F 2 "Capacitor_SMD:C_0201_0603Metric" H 14400 6850 50  0001 C CNN
F 3 "~" H 14400 6850 50  0001 C CNN
	1    14400 6850
	1    0    0    -1  
$EndComp
$Comp
L power:GND #PWR053
U 1 1
P 14400 6950
F 0 "#PWR053" H 14400 6700 50  0001 C CNN
F 1 "GND" H 14405 6777 50  0000 C CNN
F 2 "" H 14400 6950 50  0001 C CNN
F 3 "" H 14400 6950 50  0001 C CNN
	1    14400 6950
	1    0    0    -1  
$EndComp
Connection ~ 14400 6750
Wire Wire Line
	13400 6950 13200 6950
Connection ~ 13400 6950
Text Label 13250 6950 0    50   ~ 0
EN
Text Label 9850 1550 0    50   ~ 0
EN
Text Label 9850 2050 0    50   ~ 0
SDA
Text Label 9850 1950 0    50   ~ 0
SCL
$Comp
L Regulator-Linear-New:MIC5366-3.3 U19
U 1 1
P 13900 6850
F 0 "U19" H 13900 7217 50  0000 C CNN
F 1 "MIC5366-3.3" H 13900 7126 50  0000 C CNN
F 2 "MPS_Regulators:4-TDFN 1.0x1.0mm" H 13900 6450 50  0001 C CNN
F 3 "http://ww1.microchip.com/downloads/en/DeviceDoc/MIC550X.pdf" H 13650 7100 50  0001 C CNN
	1    13900 6850
	1    0    0    -1  
$EndComp
Text Label 14400 8750 0    50   ~ 0
PCINT
$Comp
L Device:R R9
U 1 1
P 15000 8250
F 0 "R9" H 15070 8296 50  0000 L CNN
F 1 "24K9" H 15070 8205 50  0000 L CNN
F 2 "Resistor_SMD:R_0201_0603Metric" V 14930 8250 50  0001 C CNN
F 3 "~" H 15000 8250 50  0001 C CNN
	1    15000 8250
	1    0    0    -1  
$EndComp
$Comp
L power:+3V3 #PWR0105
U 1 1
P 15000 8050
F 0 "#PWR0105" H 15000 7900 50  0001 C CNN
F 1 "+3V3" H 15015 8223 50  0000 C CNN
F 2 "" H 15000 8050 50  0001 C CNN
F 3 "" H 15000 8050 50  0001 C CNN
	1    15000 8050
	1    0    0    -1  
$EndComp
Wire Wire Line
	15000 8750 15000 8400
Wire Wire Line
	9800 2050 10300 2050
Wire Wire Line
	9800 1950 10300 1950
Wire Wire Line
	9800 1550 10300 1550
Text Label 9850 1850 0    50   ~ 0
PCINT
Wire Wire Line
	9800 1850 10300 1850
$Comp
L Regulator-Switching_MPS:MPM3620 U1
U 1 1
P 1850 1350
F 0 "U1" H 2675 1515 50  0000 C CNN
F 1 "MPM3620" H 2675 1424 50  0000 C CNN
F 2 "MPS_Regulators:MPM3620" H 2000 1400 50  0001 C CNN
F 3 "" H 2000 1400 50  0001 C CNN
	1    1850 1350
	1    0    0    -1  
$EndComp
Wire Wire Line
	15000 8100 15000 8050
$Comp
L Device:R R10
U 1 1
P 1700 1550
F 0 "R10" H 1770 1596 50  0000 L CNN
F 1 "180K" H 1770 1505 50  0000 L CNN
F 2 "Resistor_SMD:R_0201_0603Metric" V 1630 1550 50  0001 C CNN
F 3 "~" H 1700 1550 50  0001 C CNN
	1    1700 1550
	0    1    1    0   
$EndComp
Wire Wire Line
	1550 1400 1550 1550
$Comp
L power:+24V #PWR059
U 1 1
P 1550 1400
F 0 "#PWR059" H 1550 1250 50  0001 C CNN
F 1 "+24V" H 1565 1573 50  0000 C CNN
F 2 "" H 1550 1400 50  0001 C CNN
F 3 "" H 1550 1400 50  0001 C CNN
	1    1550 1400
	1    0    0    -1  
$EndComp
NoConn ~ 9800 1750
NoConn ~ 9800 1650
NoConn ~ 9800 1450
Wire Wire Line
	14350 8750 15000 8750
Wire Notes Line
	11800 7900 500  7900
Wire Notes Line
	11800 5650 16050 5650
Text Notes 13050 5950 0    197  ~ 0
Accelerometer
Wire Notes Line
	11800 5650 11800 9950
Text Notes 4950 8200 0    197  ~ 0
LED array
Wire Notes Line
	13850 2600 16050 2600
Wire Notes Line
	13850 2600 13850 500 
Wire Wire Line
	14950 2450 15900 2450
Text Notes 14050 800  0    197  ~ 0
Test Points
$EndSCHEMATC
